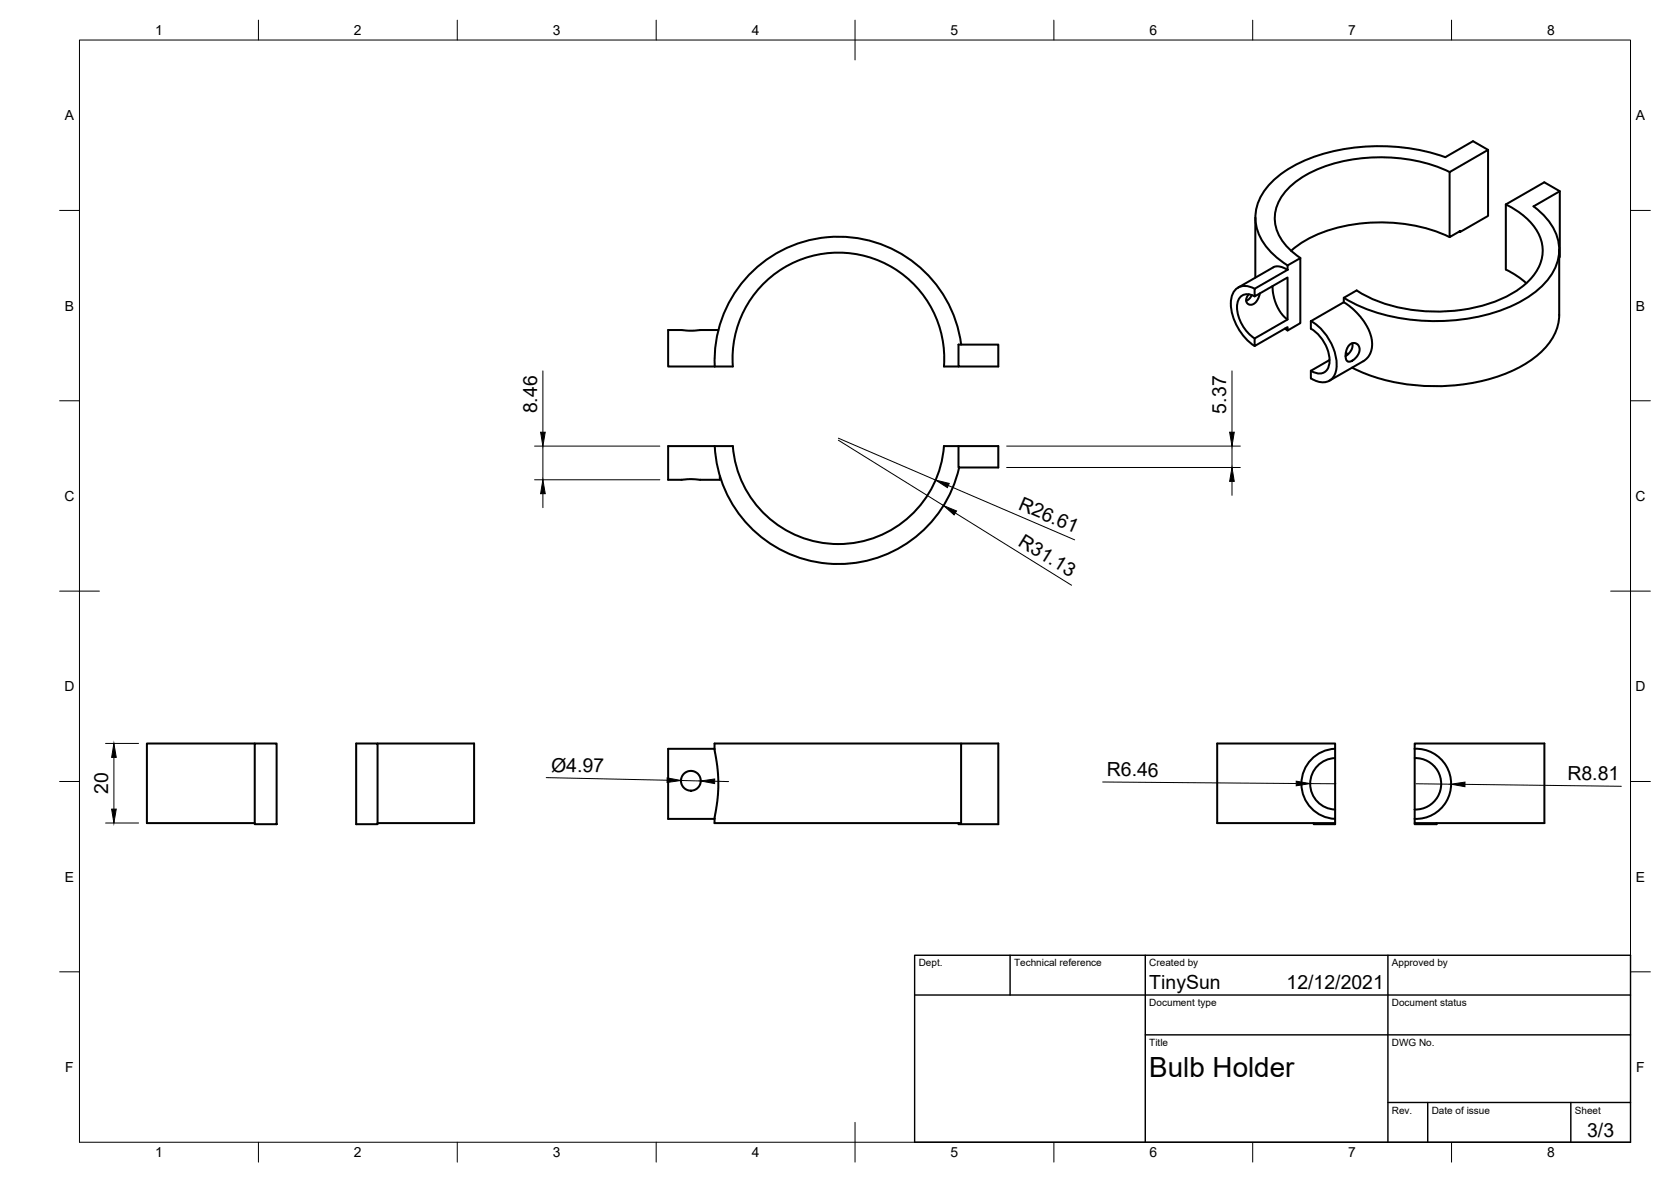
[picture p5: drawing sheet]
<svg xmlns="http://www.w3.org/2000/svg" width="420mm" height="297mm" viewBox="0 0 420 297" stroke-linecap="round" stroke-linejoin="round" font-family="sans-serif">
<!-- layer: Visible -->
<g fill="none" stroke="#000" stroke-width=".51">
<path d="M374.2 37.7l-3.8-2.2-7 4a50.1 50.1 0 0 0-37.2 1.7 19.3 19.3 0 0 0-9.8 9.6 11.4 11.4 0 0 0 3 12.3l2.7 2.5 1.7 1.1M315.6 54.7v15.1M364.5 43.3l9.7-5.6v16.6l-7.1 4v-.2l-2.6 1.5zM364.5 43.2a42.6 42.6 0 0 0-34.6 0 16.1 16.1 0 0 0-9 9.1 10.1 10.1 0 0 0 3.3 10.3l2.8 2.2M364.5 59.6a42.2 42.2 0 0 0-35.7 .5l-2.2 1.4-2 1.5M366.9 58.2l.2 .1M378.6 51.4a16.2 16.2 0 0 1 9 9.2 10.7 10.7 0 0 1-4.4 11.1 34.5 34.5 0 0 1-21.2 6.6 38.2 38.2 0 0 1-20.9-5.3l-3.2 1.9v1.1M392.2 48.1l-6.6 3.7a13.6 13.6 0 0 1 6.4 12.2 15.3 15.3 0 0 1-7.4 10.4 44.8 44.8 0 0 1-26.9 6.2 42.4 42.4 0 0 1-19.8-5.8M314.8 74.2l-.6 .8-.8 .6M315.5 72.6a3.6 3.6 0 0 0-5.9 2.6 13.4 13.4 0 0 0 5.9 11.8M315.5 72.6l8.2-4.8v-1.1l3.3-1.8v16.3l-3.3 1.9v-.9l-8.2 4.8v-1.9l8.2-4.8v-10.6l-8.2 4.8zM315.5 74.5a2.77 2.77 0 0 0-3.2-.2 2.77 2.77 0 0 0-1.3 2.9 10.1 10.1 0 0 0 4.5 7.8"/>
<path d="M316.8 73.7l-.8 2-.6 .6-.7 .3-.9-.2-.4-.7v-.8l.6-.9M320 71.9l.1 1.9 .8 2.8 1.2 2.1 1.6 1.6M323.7 67.8l-1.8-.8h-1.5l-9.1 5.3M378.6 67.7a22.3 22.3 0 0 1 5.2 3.5M392 64.7l.2-.1v-16.5l-3.9-2.3-9.7 5.6v16.3M392 62.8v16.3a13.7 13.7 0 0 1-6.3 10.9 41.6 41.6 0 0 1-23.9 7 46.5 46.5 0 0 1-21.8-4.6M179.7 92.1h4.6a26.6 26.6 0 0 1 26.5-28.6 26.6 26.6 0 0 1 26.6 28.6h3.6M180.6 82.9l-6.3 .2-6.3-.2v9.2h11.7M241 86.6h10v5.5h-10zM241.7 86.6a31.1 31.1 0 0 0-33.6-27 31.1 31.1 0 0 0-28.4 32.5M323.1 82.6l.7 .4M329.6 82.6v-1.9l8.3-4.7 2.2 1.5 1.9 2 1.7 2.4 .8 1.9 .4 1.5 .1 1.7-.3 1.3-.7 1.4-1 1-8.8 5"/>
<path d="M329.6 82.6a9.6 9.6 0 0 1 4.6 9.3 2.54 2.54 0 0 1-3.9 1.6l-.7-.3M329.6 80.7a13.3 13.3 0 0 1 6.4 12.1 3.5 3.5 0 0 1-5.5 2.7l-.9-.4M334.3 90.5l-4.7 2.7v1.9M338.4 88.7l.6 .3M339.3 86.7l.8-.5 1 .1 .6 .7 .2 1-.3 .8-.6 1.1-.9 .7-1 .3-.6-.4-.2-1.3 .3-1.4zM340 86.3l.1 .9-.4 .9-1.4 1.4M179.7 112.1a31.1 31.1 0 0 0 28.4 29.5 31.1 31.1 0 0 0 33.1-24.1M241 112.1v5.4h10v-5.4h-13.6a26.6 26.6 0 0 1-26.6 24.6 26.6 26.6 0 0 1-26.5-24.6h-16.3v8.5l5.3-.2 7.7 .2v-.9M64.1 186.8h5.5v20.3h-5.5zM64.1 186.8h-27.2v20h27.2M89.6 186.8h5.3v20.3h-5.3zM94.9 186.8h24.3v20h-24.3"/>
<path d="M179.7 188.2h-11.7v17.6h11.7M241.7 186.8h-62v1.6l.6 4 .3 3.5-.1 4-.8 5.7v1.2h62v-20h9.3v20.3h-10v-.3M335.7 188.2a8.8 8.8 0 0 0-8.5 8.8 8.8 8.8 0 0 0 8.5 8.8M335.7 190.5a6.5 6.5 0 0 0-6.3 6.5 6.5 6.5 0 0 0 6.3 6.4M355.7 188.2a8.8 8.8 0 0 1 9.2 8.8 8.8 8.8 0 0 1-9.2 8.8M355.7 190.5a6.5 6.5 0 0 1 6.7 6.5 6.5 6.5 0 0 1-6.7 6.4M330.3 206.8v.3h5.4v-20.3h-29.7v20h29.7M355.7 203.4v-16.6h32.6v20h-32.6v-1M355.7 206.8v.3h5.5v-.3M355.7 203.4v2.4"/>
<circle cx="173.7" cy="196.2" r="2.49"/>
</g>
<!-- layer: Border -->
<g fill="none" stroke="#000" stroke-width=".25">
<path d="M20 10.1h390v276.9h-390zM65 5.1v5M115 5.1v5M165 5.1v5M215 5.1v10M265 5.1v5M315 5.1v5M365 5.1v5M15 52.9h5M410 52.9h5M15 100.7h5M410 100.7h5"/>
<path d="M15 148.6h10M405 148.6h10M15 196.4h5M410 196.4h5M15 244.2h5M410 244.2h5M65 287v5M115 287v5M165 287v5M215 282.1v9.9M265 287v5M315 287v5"/>
<path d="M365 287v5"/>
</g>
<!-- layer: TitleBlock -->
<path d="M230 240.1h180v46.9h-180zM230 250h180M254 240.1v9.9M288 240.1v46.9M349 240.1v46.9M288 260.1h122M349 277.1h61M359 277.1v9.9M395 277.1v9.9" fill="none" stroke="#000" stroke-width=".36"/>
<!-- layer: Dimensions -->
<g fill="none" stroke="#000" stroke-width=".25">
<path d="M136.5 93.2v15.4M309.8 93.2v15.4M134.4 112.1h31.5M136.5 112.1v8.5M210.8 110.1l24.4 10.5M210.8 110.6l26.4 16.4M253.1 112.1h58.8M253.1 117.5h58.8M309.8 112.1v5.4M134.4 120.6h31.5M136.5 124.1v3.5M238.4 122l31.8 13.7"/>
<path d="M240.2 128.9l29.2 18.2M309.8 121v3.5M26.5 186.8h8.3M28.6 190.3v13M137.4 195.4l30.3 .7M171.2 196.1l5 .2M179.7 196.3l3.5 .1M277.3 196.5l48.6 .4M329.4 196.9l6.5 .1M356 197l8.8 .1M368.3 197.1l39.4 .5M26.5 206.8h8.3"/>
</g>
<path d="M135.9 108.6h1.2l-.6 3.5zM309.2 108.6h1.1l-.5 3.5zM136.5 120.6l.6 3.5h-1.2zM235.2 120.6l3.5 .9-.5 1zM237.2 127l3.3 1.4-.6 1zM309.8 117.5l.5 3.5h-1.1zM28.6 186.8l.6 3.5h-1.1zM167.7 195.5l3.5 .6-3.5 .5zM176.2 196.3l3.5-.5v1.1zM325.9 196.3l3.5 .6-3.5 .6zM364.8 197.1l3.6-.6-.1 1.2zM28.1 203.3h1.1l-.6 3.5z" fill="#000" stroke="#000" stroke-width=".25"/>
<text font-size="7" x="289" y="270.6">Bulb Holder</text>
<g font-size="4.9">
<text x="135" y="103.9" transform="rotate(-90 135 103.9)">8.46</text>
<text x="308.3" y="103.9" transform="rotate(-90 308.3 103.9)">5.37</text>
<text x="255.8" y="127.9" transform="rotate(23 255.8 127.9)">R26.61</text>
<text x="255.8" y="136.9" transform="rotate(32 255.8 136.9)">R31.13</text>
<text x="138.6" y="193.9" transform="rotate(1 138.6 193.9)">Ø4.97</text>
<text x="278.3" y="195.1">R6.46</text>
<text x="394.1" y="196" transform="rotate(1 394.1 196)">R8.81</text>
<text x="27.2" y="199.5" transform="rotate(-90 27.2 199.5)">20</text>
<text x="289" y="248.5">TinySun</text>
<text x="323.5" y="248.5">12/12/2021</text>
<text x="399.1" y="285.7">3/3</text>
</g>
<g font-size="3.5">
<text x="39" y="8.8">1</text>
<text x="89" y="8.8">2</text>
<text x="139" y="8.8">3</text>
<text x="189" y="8.8">4</text>
<text x="239" y="8.8">5</text>
<text x="289" y="8.8">6</text>
<text x="339" y="8.8">7</text>
<text x="389" y="8.8">8</text>
<text x="16.3" y="30.2">A</text>
<text x="411.3" y="30.2">A</text>
<text x="16.3" y="78">B</text>
<text x="411.3" y="78">B</text>
<text x="16.2" y="125.9">C</text>
<text x="411.2" y="125.9">C</text>
<text x="16.2" y="173.7">D</text>
<text x="411.2" y="173.7">D</text>
<text x="16.3" y="221.6">E</text>
<text x="411.3" y="221.6">E</text>
<text x="16.4" y="269.4">F</text>
<text x="411.4" y="269.4">F</text>
<text x="39" y="290.8">1</text>
<text x="89" y="290.8">2</text>
<text x="139" y="290.8">3</text>
<text x="189" y="290.8">4</text>
<text x="239" y="290.8">5</text>
<text x="289" y="290.8">6</text>
<text x="339" y="290.8">7</text>
<text x="389" y="290.8">8</text>
</g>
<g font-size="2.5">
<text x="231" y="242.9">Dept.</text>
<text x="255" y="242.9">Technical reference</text>
<text x="289" y="242.9">Created by</text>
<text x="350" y="242.9">Approved by</text>
<text x="289" y="252.8">Document type</text>
<text x="350" y="252.8">Document status</text>
<text x="289" y="262.9">Title</text>
<text x="350" y="262.9">DWG No.</text>
<text x="350" y="279.9">Rev.</text>
<text x="360" y="279.9">Date of issue</text>
<text x="396" y="279.9">Sheet</text>
</g>
</svg>
